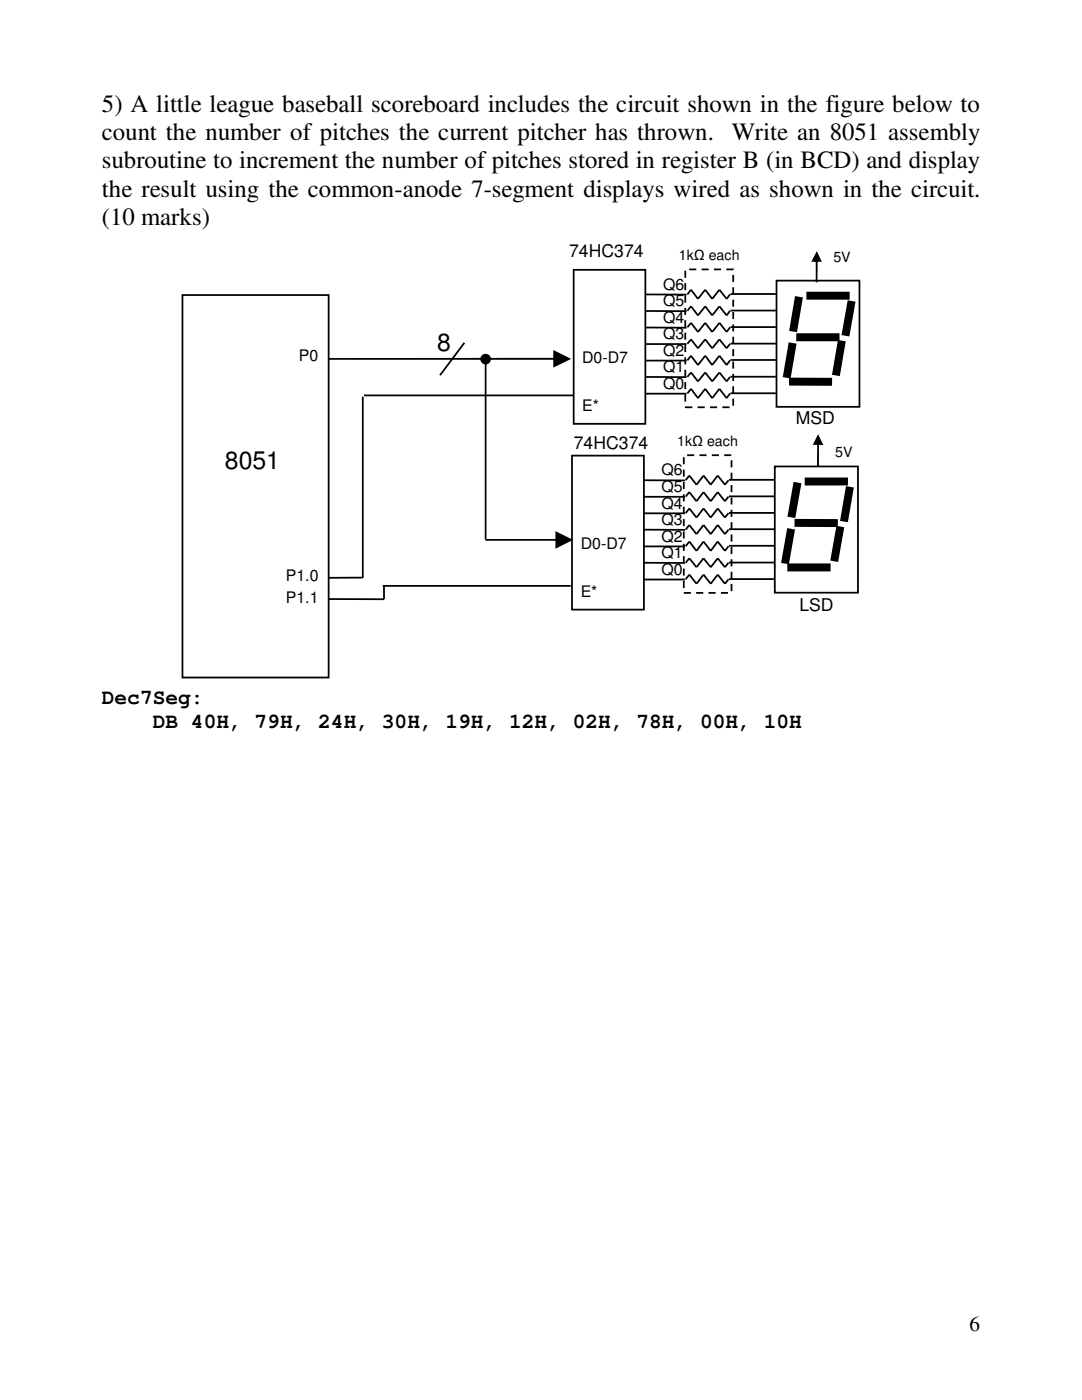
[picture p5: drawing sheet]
<svg xmlns="http://www.w3.org/2000/svg" width="216mm" height="279mm" viewBox="0 0 216 279" stroke-linecap="round" stroke-linejoin="round" font-family="sans-serif">
<path d="M36.4 58.9h29.2v76.3h-29.2zM72.4 79.2v36.1M72.6 78.9h42M92.7 68.4l-4.9 6.5M72.4 115.3h-6.9M76.4 116.9h37.5M76.6 116.9v2.7l-11.1-.1" fill="none" stroke="#000" stroke-width=".35"/>
<path d="M65.5 71.5l45.3-.1v.4h-45.3zM110.4 69.9l3.6 1.7-3.6 1.8z" fill="#000"/>
<path d="M154.9 56h16.6v25.2h-16.6z" fill-rule="evenodd" fill="#fff"/>
<g fill="none" stroke="#000" stroke-width=".35">
<path d="M114.5 53.8h14.3v30.8h-14.3zM128.7 58.8h8.3M137.2 58.8l.7-1 1.4 1.8 1.4-1.8 1.4 1.8 1.5-1.8 1.4 1.8 .7-.8M145.8 58.7h9M154.9 56h16.6v25.2h-16.6zM128.7 62.1h8.3M128.7 65.4h8.3M128.7 72h8.3M128.7 68.7h8.3M128.7 78.6h8.3M128.7 75.2l8.3 .1M137.2 62l.7-.9 1.4 1.8 1.4-1.8 1.4 1.8 1.5-1.8 1.4 1.8 .7-.9"/>
<path d="M137.2 65.3l.7-.9 1.4 1.9 1.4-1.9 1.4 1.9 1.5-1.9 1.4 1.9 .7-1M137.2 71.9l.7-.9 1.4 1.9 1.4-1.9 1.4 1.9 1.5-1.9 1.4 1.9 .7-1M137.2 68.6l.7-.9 1.4 1.8 1.4-1.8 1.4 1.8 1.5-1.8 1.4 1.8 .7-.9M137.2 78.5l.7-.9 1.4 1.9 1.4-1.9 1.4 1.9 1.5-1.9 1.4 1.9 .7-1M137.2 75.2l.7-.9 1.4 1.8 1.4-1.8 1.4 1.8 1.5-1.8 1.4 1.8 .7-.9M145.8 62h9M145.8 65.3h9M145.8 71.8h9M145.8 68.6h9M145.8 78.5h9M145.8 75.2h9"/>
</g>
<path d="M136.7 53.8h9.6v27.5h-9.6z" fill="none" stroke="#000" stroke-width=".35" stroke-dasharray="1.4 1.1" stroke-linecap="butt"/>
<path d="M159.4 59.2l-1.2 7M160.9 59h8.6M157.4 76.2h8.6M158.2 68.5l-1.2 6.9M158.9 67.3h8.6M168 68l-1.2 6.9M169.9 60.1l-1.2 6.9" fill="none" stroke="#000" stroke-width="1.6" stroke-linecap="butt"/>
<path d="M154.6 93.1h16.6v25.2h-16.6z" fill-rule="evenodd" fill="#fff"/>
<g fill="none" stroke="#000" stroke-width=".35">
<path d="M114.1 90.9h14.4v30.8h-14.4zM128.4 95.8l8.3 .1M128.4 99.1h8.3M136.8 95.8l.7-.9 1.5 1.8 1.4-1.8 1.4 1.8 1.4-1.8 1.5 1.8 .7-.9M136.8 99.1l.7-.9 1.5 1.8 1.4-1.8 1.4 1.8 1.4-1.8 1.5 1.8 .7-.9M145.5 95.8h9M145.5 99.1h9M154.6 93.1h16.6v25.2h-16.6zM128.4 102.4h8.3M128.4 109.1h8.3M128.4 105.7h8.3M128.4 115.7h8.3"/>
<path d="M128.4 112.3l8.3 .1M136.8 102.4l.7-.9 1.5 1.8 1.4-1.8 1.4 1.8 1.4-1.8 1.5 1.8 .7-.9M136.8 109l.7-.9 1.5 1.8 1.4-1.8 1.4 1.8 1.4-1.8 1.5 1.8 .7-.9M136.8 105.7l.7-.9 1.5 1.8 1.4-1.8 1.4 1.8 1.4-1.8 1.5 1.8 .7-.9M136.8 115.6l.7-.9 1.5 1.8 1.4-1.8 1.4 1.8 1.4-1.8 1.5 1.8 .7-.9M136.8 112.3l.7-.9 1.5 1.8 1.4-1.8 1.4 1.8 1.4-1.8 1.5 1.8 .7-.9M145.5 102.4h9M145.5 108.9h9M145.5 105.6h9M145.5 115.6h9M145.5 112.3h9"/>
</g>
<path d="M136.4 90.8h9.6v27.5h-9.6z" fill="none" stroke="#000" stroke-width=".35" stroke-dasharray="1.4 1.1" stroke-linecap="butt"/>
<path d="M159.1 96.3l-1.2 7M160.6 96.1h8.6M169.6 97.2l-1.2 6.9M157.1 113.2h8.6M157.9 105.5l-1.3 7M158.5 104.4h8.7M167.7 105.1l-1.2 6.9" fill="none" stroke="#000" stroke-width="1.6" stroke-linecap="butt"/>
<g fill="#000">
<path d="M162.8 51.9h.4l-.1 4.4h-.3zM163 50.1l1 2.1h-2.1z"/>
<path d="M96.7 71.7h.4v35.9h-.4zM95.8 71.7a1.1 1.1 0 0 1 2.2 0 1.1 1.1 0 0 1-2.2 0z"/>
<path d="M163.1 88.4h.3v4.7h-.4zM163.2 86.7l1.1 2.1h-2.1z"/>
<path d="M96.9 107.6h14.3v.3h-14.3zM110.8 106l3.5 1.7-3.5 1.8z"/>
</g>
<g font-size="5">
<text x="20.3" y="22.3">5) A little league baseball scoreboard includes the circuit shown in the figure below to</text>
<text x="20.3" y="27.9">count the number of pitches the current pitcher has thrown.</text>
<text x="146" y="27.9">Write an 8051 assembly</text>
<text x="20.3" y="33.6">subroutine to increment the number of pitches stored in register B (in BCD) and display</text>
<text x="20.3" y="39.3">the result using the common-anode 7-segment displays wired as shown in the circuit.</text>
<text x="20.3" y="45">(10 marks)</text>
<text x="87.2" y="70">8</text>
<text x="44.9" y="93.6">8051</text>
</g>
<g font-size="4.2">
<text x="20.3" y="140.6">Dec7Seg:</text>
<text x="30.5" y="145.4">DB 40H, 79H, 24H, 30H, 19H, 12H, 02H, 78H, 00H, 10H</text>
<text x="193.5" y="265.6">6</text>
</g>
<g font-size="3.5">
<text x="113.6" y="51.4">74HC374</text>
<text x="114.5" y="89.6">74HC374</text>
<text x="158.8" y="84.6">MSD</text>
<text x="159.5" y="121.9">LSD</text>
</g>
<g font-size="3.2">
<text x="132.3" y="57.8">Q6</text>
<text x="132.3" y="61.1">Q5</text>
<text x="132.3" y="64.4">Q4</text>
<text x="132.3" y="71">Q2</text>
<text x="132.3" y="67.7">Q3</text>
<text x="59.6" y="72.1">P0</text>
<text x="116.2" y="72.4">D0-D7</text>
<text x="132.3" y="77.6">Q0</text>
<text x="132.3" y="74.3">Q1</text>
<text x="116.2" y="82">E*</text>
<text x="132" y="94.9">Q6</text>
<text x="132" y="98.2">Q5</text>
<text x="132" y="101.5">Q4</text>
<text x="132" y="104.8">Q3</text>
<text x="115.9" y="109.5">D0-D7</text>
<text x="132" y="108.1">Q2</text>
<text x="132" y="111.4">Q1</text>
<text x="57" y="116">P1.0</text>
<text x="115.9" y="119.2">E*</text>
<text x="132" y="114.7">Q0</text>
<text x="57" y="120.4">P1.1</text>
</g>
<g font-size="2.8">
<text x="135.5" y="51.9">1kΩ each</text>
<text x="166.3" y="52.3">5V</text>
<text x="135.1" y="88.9">1kΩ each</text>
<text x="166.7" y="91.1">5V</text>
</g>
</svg>
